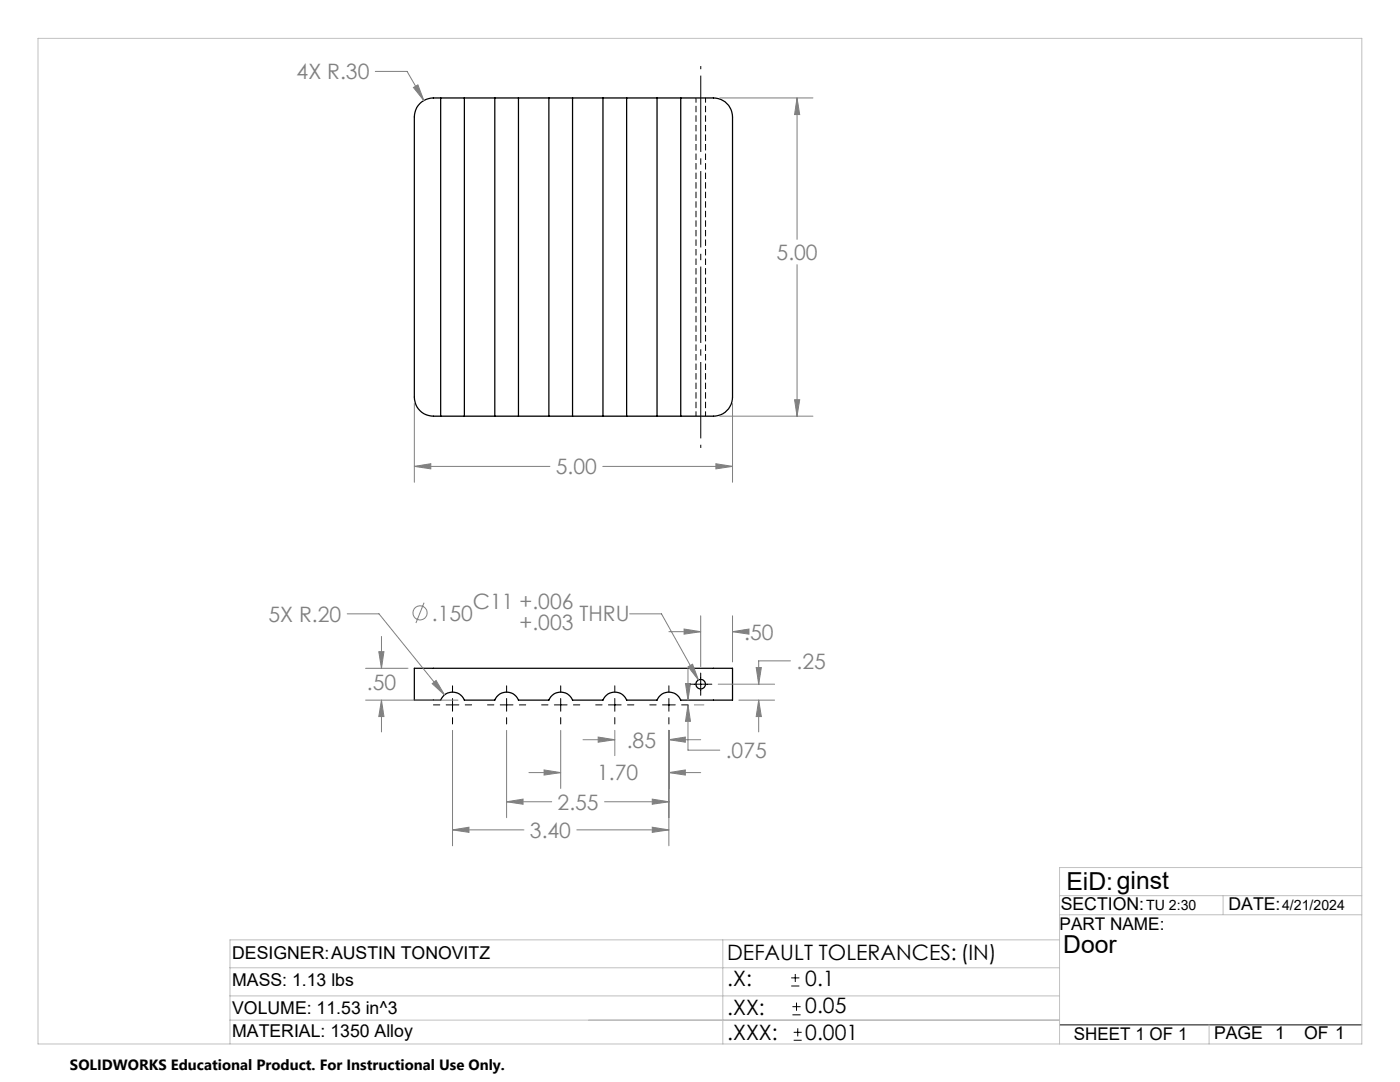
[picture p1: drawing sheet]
<svg xmlns="http://www.w3.org/2000/svg" width="279mm" height="216mm" viewBox="0 0 279 216" stroke-linecap="round" stroke-linejoin="round" font-family="sans-serif">
<path d="M138.9 19.5v63.5M140.8 83v-63.5" fill="none" stroke="#000" stroke-width=".2" stroke-dasharray="1.3 .6" stroke-dashoffset=".3" stroke-linecap="butt"/>
<g fill="none" stroke="#000" stroke-width=".25">
<path d="M87.9 19.5a4.5 4.5 0 0 0-4.4 1.5l-.5 .9-.3 1.5v55.8a3.8 3.8 0 0 0 3.8 3.8h1.4M87.9 19.5h4.8M87.9 19.5v63.5M92.7 19.5h6M92.7 19.5v63.5M98.7 19.5h4.8M98.7 19.5v63.5M103.5 19.5h6M103.5 19.5v63.5M109.5 19.5h4.8M109.5 19.5v63.5M114.3 19.5h6"/>
<path d="M114.3 19.5v63.5M120.3 19.5h4.8M120.3 19.5v63.5M125.1 19.5v63.5M125.1 19.5h6M131.1 19.5h4.8M131.1 19.5v63.5M135.9 19.5h6.5a3.9 3.9 0 0 1 3.8 3.9v55.8a3.9 3.9 0 0 1-3.8 3.8h-6.5M135.9 19.5v63.5M87.9 83h4.8M92.7 83h6M98.7 83h4.8"/>
<path d="M103.5 83h6M109.5 83h4.8M114.3 83h6M120.3 83h4.8M125.1 83h6M131.1 83h4.8M82.7 133.3h63.5v6.4h-10.3a2.55 2.55 0 0 0-2.4-1.6 2.55 2.55 0 0 0-2.4 1.6h-6a2.55 2.55 0 0 0-2.4-1.6 2.55 2.55 0 0 0-2.4 1.6h-6a2.55 2.55 0 0 0-2.4-1.6 2.55 2.55 0 0 0-2.4 1.6h-6a2.55 2.55 0 0 0-2.4-1.6 2.55 2.55 0 0 0-2.4 1.6h-6a2.55 2.55 0 0 0-2.4-1.6 2.55 2.55 0 0 0-2.4 1.6h-5.2z"/>
<circle cx="139.8" cy="136.5" r=".96"/>
</g>
<g fill="none" stroke="#808080" stroke-width=".2">
<path d="M74.9 14.3h6.3l3.4 5.8M82.5 17.5l.9-.6 1.2 3.2zM143.7 19.5h18.5M159.1 19.5l.5 3.4h-1zM159.1 19.5v28.3M159.1 52.8v30.2M158.6 79.8h1l-.5 3.2zM82.7 93.1l3.3-.6v1.1zM82.7 80.5v15.7M82.7 93.1h27M120.3 93.1h25.9M142.9 92.5l3.3 .6-3.3 .5z"/>
<path d="M143.7 83h18.5M146.2 80.5v15.7M69.3 122.5h6.3l13.1 16.2M73 139.7h18.4M73 133.4h8.4M75.6 130h1l-.5 3.4zM76.1 139.7l.5 3.3h-1zM76.1 127v6.4M76.1 139.7v6.4M84.6 120.3l-1.6 4M86.3 136.4l.7-.6 1.7 2.9zM125.7 122.5h6.3l7.4 13.2"/>
<path d="M133.5 126h6.3M136.5 125.5l3.3 .5-3.3 .5zM136.8 136.4h1l-.5 3.3zM137.3 133.4v6.3M137.3 133l.9-.5 1.2 3.2zM139.8 122.9v10.1M143.3 136.5h11.3M146.2 126l3.3-.5v1zM146.2 122.9v9.2M146.2 126h1.1M147.5 139.7h7.1M150.9 133.2h1l-.5 3.3z"/>
<path d="M151.4 139.7l.5 3.3h-1zM151.4 139.7v6.4M157.8 131.9h-6.4v4.6M90.3 145.7v23.1M101.1 160l3.3-.5v1zM101.1 145.7v17.5M101.1 160h9M105.6 154.2h6.3M108.6 153.6l3.3 .6-3.3 .5zM111.9 145.7v11.6M116.3 147.6h6.4M119.4 147.1l3.3 .5-3.3 .5z"/>
<path d="M120.6 160h12.9M122.7 145.7v5.1M130.2 159.5l3.3 .5-3.3 .5zM133.5 147.6l3.3-.5v1zM133.5 154.2l3.3-.6v1.1zM133.5 145.7v23.1M133.5 147.6h6.3M133.5 154.2h6.3M137.3 140.7l.5 3.2h-1zM137.3 140.7v9h6.4M138.6 140.7h1.9M90.3 165.6l3.3-.5v1z"/>
<path d="M90.3 165.6h14.3M115.1 165.6h18.4M130.2 165.1l3.3 .5-3.3 .5z"/>
<circle cx="83.8" cy="122.3" r="1.41"/>
</g>
<g fill="none" stroke="#000" stroke-width=".2">
<path d="M90.3 136.8v1.3M90.3 139.4v2.5M101.1 136.8v1.3M101.1 139.4v2.5M111.9 136.8v1.3M111.9 139.4v2.5M122.7 136.8v1.3M122.7 139.4v2.5M133.5 136.8v1.3M133.5 139.4v2.5M137.6 136.5h4.5M139.8 134.3v4.4"/>
<path d="M86.5 140.7h1.3M89 140.7h2.6M90.3 143.2v1.3M92.9 140.7h1.2M97.3 140.7h1.3M99.8 140.7h2.6M101.1 143.2v1.3M103.6 140.7h1.3M108.1 140.7h1.3M110.6 140.7h2.6M111.9 143.2v1.3M114.4 140.7h1.3"/>
<path d="M118.9 140.7h1.3M121.4 140.7h2.6M122.7 143.2v1.3M125.2 140.7h1.3M129.7 140.7h1.3M132.2 140.7h2.6M133.5 143.2v1.3M136 140.7h1.3M157.9 196.7h1.6M157.9 195.1h1.6M158.7 194.3v1.6M158.2 202.5h1.6"/>
<path d="M158.2 200.9h1.6M158.4 207.6h1.6M158.4 206h1.6M159 200.1v1.6M159.2 205.2v1.6M211.5 204.5h60.3"/>
</g>
<path d="M139.9 89.4v-76.2" fill="none" stroke="#000" stroke-width=".2" stroke-dasharray="15.2 1.3 1.3 1.3" stroke-dashoffset="-1.9" stroke-linecap="butt"/>
<path d="M7.6 7.7h264.2v200.6h-264.2zM211.5 178.7h60.3M244.1 178.7v3.8M271.8 173.1h-60.3v35.2M45.9 193.1h165.6M45.9 198.7h165.6M144.3 187.5v20.8M211.5 182.5h60.3M211.5 187.5h-165.6v20.8M45.9 203.6h165.6M241.3 204.5v3.8" fill="none" stroke="#c0c0c0" stroke-width=".2"/>
<path d="M82.5 17.5l2.1 2.6-1.2-3.2zM159.1 19.5l.5 3.4h-1zM158.6 79.8h1l-.5 3.2zM142.9 92.5l3.3 .6-3.3 .5zM82.7 93.1l3.3-.6v1.1zM119.4 147.1l3.3 .5-3.3 .5zM133.5 147.6l3.3-.5v1zM136.5 125.5l3.3 .5-3.3 .5zM146.2 126l3.3-.5v1zM150.9 133.2h1l-.5 3.3zM151.4 139.7l.5 3.3h-1zM137.3 140.7l.5 3.2h-1zM136.8 136.4h1l-.5 3.3zM76.1 139.7l.5 3.3h-1zM75.6 130h1l-.5 3.4zM86.3 136.4l2.4 2.3-1.7-2.9zM137.3 133l2.1 2.7-1.2-3.2zM133.5 154.2l3.3-.6v1.1zM108.6 153.6l3.3 .6-3.3 .5zM130.2 159.5l3.3 .5-3.3 .5zM101.1 160l3.3-.5v1zM130.2 165.1l3.3 .5-3.3 .5zM90.3 165.6l3.3-.5v1z" fill="#808080"/>
<g font-size="4.9">
<text x="212.8" y="177.6">EiD:ginst</text>
<text x="212.2" y="190.1">Door</text>
</g>
<g font-size="4.2" fill="#808080">
<text x="59.2" y="15.8">4X R.30</text>
<text x="155" y="51.9">5.00</text>
<text x="110.9" y="94.6">5.00</text>
<text x="53.6" y="124.1">5X R.20</text>
<text x="86.2" y="123.8">.150</text>
<text x="94.4" y="121.6">C11 +.006</text>
<text x="103.7" y="125.7">+.003</text>
<text x="115.6" y="123.8">THRU</text>
<text x="148.5" y="127.6">.50</text>
<text x="73.2" y="137.6">.50</text>
<text x="159" y="133.4">.25</text>
<text x="125.1" y="149.2">.85</text>
<text x="119.2" y="155.7">1.70</text>
<text x="144.8" y="151.3">.075</text>
<text x="111.3" y="161.6">2.55</text>
<text x="105.8" y="167.2">3.40</text>
</g>
<g font-size="4.2">
<text x="145.1" y="191.5">DEFAULT TOLERANCES: (IN)</text>
<text x="145.1" y="196.7">.X:</text>
<text x="160.7" y="196.7">0.1</text>
<text x="145.1" y="202.5">.XX:</text>
<text x="160.7" y="202.1">0.05</text>
<text x="145.1" y="207.6">.XXX:</text>
<text x="160.7" y="207.6">0.001</text>
</g>
<g font-size="3.5">
<text x="211.5" y="185.6">PART NAME:</text>
<text x="211.7" y="181.7">SECTION:</text>
<text x="245.2" y="181.6">DATE:</text>
<text x="46.3" y="191.4">DESIGNER:AUSTIN TONOVITZ</text>
<text x="46.3" y="196.7">MASS: 1.13 lbs</text>
<text x="46.3" y="202.4">VOLUME: 11.53 in^3</text>
<text x="46.3" y="206.9">MATERIAL: 1350 Alloy</text>
<text x="214.3" y="207.5">SHEET 1 OF 1</text>
<text x="242.3" y="207.4">PAGE 1</text>
<text x="260.3" y="207.3">OF 1</text>
</g>
<text font-size="3" x="14" y="213.5">SOLIDWORKS Educational Product. For Instructional Use Only.</text>
<g font-size="2.8">
<text x="228.7" y="181.6">TU 2:30</text>
<text x="255.9" y="181.6">4/21/2024</text>
</g>
</svg>
